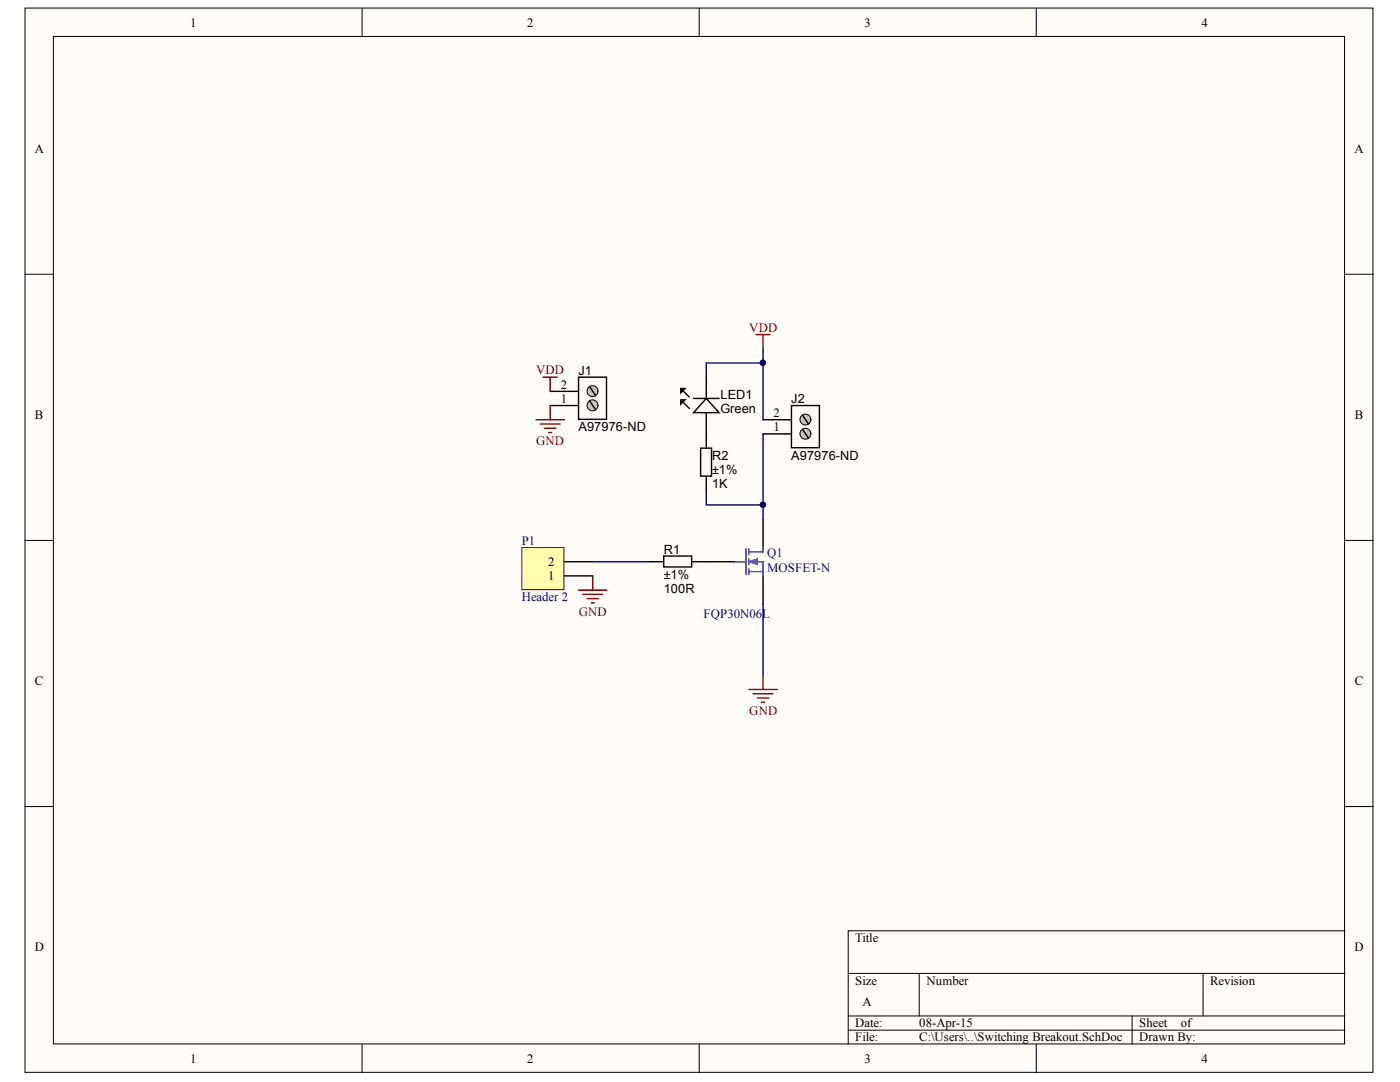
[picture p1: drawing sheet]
<svg xmlns="http://www.w3.org/2000/svg" width="279mm" height="216mm" viewBox="0 0 279 216" stroke-linecap="round" stroke-linejoin="round" font-family="sans-serif">
<g fill="#fffcf8" stroke="#000" stroke-width=".2">
<path d="M5 1.6h269v212.4h-269z"/>
<path d="M10.7 7.3h257.6v201h-257.6z"/>
</g>
<g fill="none" stroke="#000" stroke-width=".2">
<path d="M72.3 1.6v5.7M139.5 1.6v5.7M206.8 1.6v5.7M5 54.7h5.7M268.4 54.7h5.7M5 107.8h5.7M268.4 107.8h5.7M5 160.9h5.7M268.4 160.9h5.7M169.3 194.2h99.1M183.4 194.2v8.5M240.1 194.2v8.5"/>
<path d="M268.4 185.7h-99.1v22.7M72.3 208.4v5.7M139.5 208.4v5.7M169.3 202.7h99.1M169.3 205.6h99.1M206.8 208.4v5.7M225.9 202.7v5.7"/>
</g>
<path d="M141 112.1h5.6M152.3 103.6v5.6M152.3 114.9v5.7" fill="none" stroke="#000" stroke-width=".28"/>
<path d="M146.6 112.1h2.3M148.9 109.5v5.1M149.5 110.1h2.8M149.5 112.1h2.8v2.8M149.5 114.1h2.8M149.5 109.5v1.2M149.5 111.5v1.1M149.5 113.5v1.1" fill="none" stroke="#00f" stroke-width=".28"/>
<path d="M149.5 112.1l1.7-.6v1.1z" fill="#00f"/>
<path d="M149.5 112.1l1.7-.6v1.1z" fill="none" stroke="#00f" stroke-width=".2"/>
<path d="M152.3 109.2v.9" fill="none" stroke="#00f" stroke-width=".28"/>
<path d="M109.8 78.1h5.7M115.5 75.3h5.5v8.4h-5.5zM109.8 80.9h5.7M129.6 112.1h2.9M132.5 110.9h5.5v2.2h-5.5zM138.1 112.1h2.9" fill="none" stroke="#000" stroke-width=".28"/>
<path d="M115.5 117.7h5.6M116.3 118.6h4M117.2 119.4h2.2M118.3 114.9v2.8M118 120.3h.6" fill="none" stroke="#800000" stroke-width=".28"/>
<circle cx="118.3" cy="80.9" r="1.09" fill="#c0c0c0" stroke="#000" stroke-width=".2"/>
<path d="M117.7 80.1l1.2 1.7" fill="none" stroke="#000" stroke-width=".28"/>
<circle cx="118.3" cy="78" r="1.09" fill="#c0c0c0" stroke="#000" stroke-width=".2"/>
<path d="M117.7 77.2l1.2 1.7M152.3 86.6h5.7M152.3 83.8h5.7M158 80.9h5.5v8.4h-5.5z" fill="none" stroke="#000" stroke-width=".28"/>
<circle cx="160.7" cy="86.5" r="1.09" fill="#c0c0c0" stroke="#000" stroke-width=".2"/>
<path d="M160.2 85.7l1.1 1.7" fill="none" stroke="#000" stroke-width=".28"/>
<circle cx="160.7" cy="83.7" r="1.09" fill="#c0c0c0" stroke="#000" stroke-width=".2"/>
<path d="M160.2 82.9l1.1 1.7" fill="none" stroke="#000" stroke-width=".28"/>
<path d="M104.1 109.2h8.4v8.5h-8.4z" fill="#ffffb0" stroke="#800000" stroke-width=".2"/>
<path d="M135.9 77.5h.8l-.8 .9zM135.9 79.8h.8l-.8 .8zM136.4 78.1l1.2 1.1M138.4 79.5h5.1M141 79.5l2.5 2.8h-5.1zM141 75.3v4.2M136.4 80.4l1.2 1.1M139.8 89.4h2.2v5.6h-2.2zM141 82.3v7.1M141 95.1v2.8M112.6 114.9h5.7M112.6 112.1h5.7" fill="none" stroke="#000" stroke-width=".28"/>
<g fill="none" stroke="#800000" stroke-width=".28">
<path d="M108.4 75.3h2.8M109.8 75.3v2.8M150.9 66.8h2.8M152.3 66.8v2.8M107 83.8h5.6M107.8 84.6h4M108.7 85.5h2.2M109.5 86.3h.6M109.8 80.9v2.9M149.5 137.6h5.6M150.3 138.4h4M151.2 139.3h2.2"/>
<path d="M152.3 134.7v2.9M152 140.1h.6"/>
</g>
<path d="M152.3 69.6v14.2M152.3 72.4h-11.3v2.9M141 97.9v2.9h11.3M152.3 86.6v17M118.3 112.1h11.3M152.3 120.6v14.1" fill="none" stroke="#000080" stroke-width=".28"/>
<g fill="#000080" stroke="#000080" stroke-width=".2">
<circle cx="152.2" cy="72.4" r=".52"/>
<circle cx="152.2" cy="100.7" r=".52"/>
</g>
<path d="M135.9 77.5h.8l-.8 .9zM135.9 79.8h.8l-.8 .8z" fill="#000"/>
<g font-size="2.5">
<text x="38" y="5.3">1</text>
<text x="105.2" y="5.3">2</text>
<text x="172.5" y="5.3">3</text>
<text x="239.8" y="5.3">4</text>
<text x="6.9" y="30.4">A</text>
<text x="270.3" y="30.4">A</text>
<text x="111.9" y="77.5">2</text>
<text x="115.5" y="74.8">J1</text>
<text x="6.9" y="83.6">B</text>
<text x="111.9" y="80.3">1</text>
<text x="143.8" y="79.6">LED1</text>
<text x="143.8" y="82.4">Green</text>
<text x="154.4" y="83.2">2</text>
<text x="157.9" y="80.4">J2</text>
<text x="270.4" y="83.6">B</text>
<text x="115.5" y="86.1">A97976-ND</text>
<text x="154.4" y="86">1</text>
<text x="142.1" y="94.5">±1%</text>
<text x="142.1" y="91.8">R2</text>
<text x="157.9" y="91.8">A97976-ND</text>
<text x="142.1" y="97.4">1K</text>
<text x="109.4" y="113">2</text>
<text x="132.5" y="110.4">R1</text>
<text x="109.4" y="115.8">1</text>
<text x="132.5" y="115.5">±1%</text>
<text x="132.5" y="118.3">100R</text>
<text x="6.9" y="136.7">C</text>
<text x="270.4" y="136.7">C</text>
<text x="6.9" y="189.8">D</text>
<text x="170.7" y="188">Title</text>
<text x="270.3" y="189.8">D</text>
<text x="170.7" y="196.5">Size</text>
<text x="184.9" y="196.5">Number</text>
<text x="241.5" y="196.5">Revision</text>
<text x="172.1" y="200.8">A</text>
<text x="170.7" y="205">Date:</text>
<text x="170.7" y="207.8">File:</text>
<text x="183.5" y="205">08-Apr-15</text>
<text x="183.5" y="207.8">C:\Users\..\Switching Breakout.SchDoc</text>
<text x="227.4" y="205">Sheet</text>
<text x="227.4" y="207.8">Drawn By:</text>
<text x="235.7" y="205">of</text>
<text x="38" y="212.1">1</text>
<text x="105.2" y="212.1">2</text>
<text x="172.5" y="212.1">3</text>
<text x="239.8" y="212.1">4</text>
</g>
<g font-size="2.5" fill="#800000">
<text x="149.5" y="66.2">VDD</text>
<text x="107" y="74.7">VDD</text>
<text x="107" y="88.9">GND</text>
<text x="115.5" y="122.9">GND</text>
<text x="149.5" y="142.7">GND</text>
</g>
<g font-size="2.5" fill="#000080">
<text x="104.1" y="108.7">P1</text>
<text x="153.1" y="111.2">Q1</text>
<text x="153.1" y="114.1">MOSFET-N</text>
<text x="104.1" y="120">Header 2</text>
<text x="140.4" y="123.4">FQP30N06L</text>
</g>
</svg>
